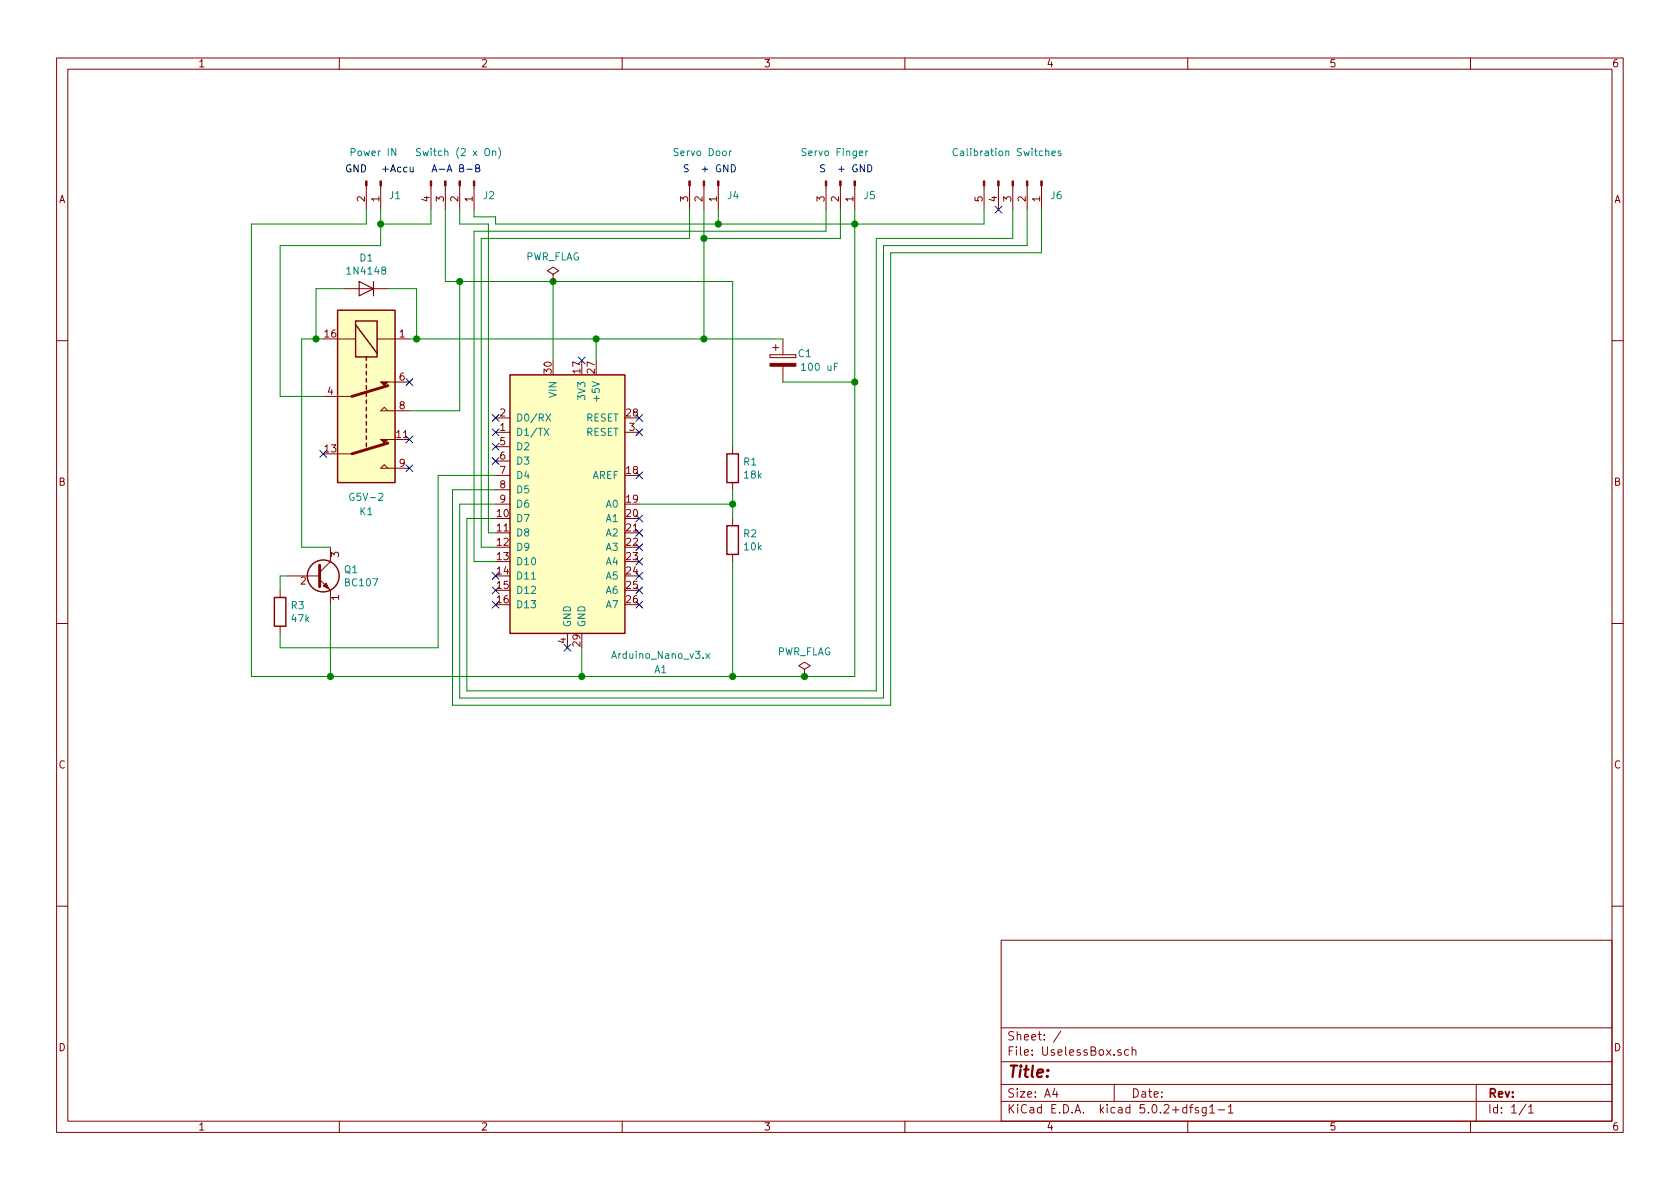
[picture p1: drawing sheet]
EESchema Schematic File Version 4
LIBS:UselessBox-cache
EELAYER 26 0
EELAYER END
$Descr A4 11693 8268
encoding utf-8
Sheet 1 1
Title ""
Date ""
Rev ""
Comp ""
Comment1 ""
Comment2 ""
Comment3 ""
Comment4 ""
$EndDescr
$Comp
L UselessBox-rescue:Arduino_Nano_v3.x-MCU_Module A1
U 1 1
P 3950 3500
F 0 "A1" H 4600 2350 50  0000 C CNN
F 1 "Arduino_Nano_v3.x" H 4600 2450 50  0000 C CNN
F 2 "Module:Arduino_Nano" H 4100 2550 50  0001 L CNN
F 3 "http://www.mouser.com/pdfdocs/Gravitech_Arduino_Nano3_0.pdf" H 3950 2500 50  0001 C CNN
	1    3950 3500
	1    0    0    -1  
$EndComp
$Comp
L Connector:Conn_01x02_Male J1
U 1 1
P 2650 1250
F 0 "J1" V 2750 1350 50  0000 C CNN
F 1 "Power IN" V 2450 1200 50  0000 C CNN
F 2 "Connector_PinHeader_2.54mm:PinHeader_1x02_P2.54mm_Vertical" H 2650 1250 50  0001 C CNN
F 3 "~" H 2650 1250 50  0001 C CNN
	1    2650 1250
	0    1    1    0   
$EndComp
$Comp
L Connector:Conn_01x03_Male J4
U 1 1
P 4900 1250
F 0 "J4" V 5000 1500 50  0000 R CNN
F 1 "Servo Door" V 4700 1450 50  0000 R CNN
F 2 "Connector_PinHeader_2.54mm:PinHeader_1x03_P2.54mm_Vertical" H 4900 1250 50  0001 C CNN
F 3 "~" H 4900 1250 50  0001 C CNN
	1    4900 1250
	0    1    1    0   
$EndComp
$Comp
L Connector:Conn_01x03_Male J5
U 1 1
P 5850 1250
F 0 "J5" V 5950 1500 50  0000 R CNN
F 1 "Servo Finger" V 5650 1450 50  0000 R CNN
F 2 "Connector_PinHeader_2.54mm:PinHeader_1x03_P2.54mm_Vertical" H 5850 1250 50  0001 C CNN
F 3 "~" H 5850 1250 50  0001 C CNN
	1    5850 1250
	0    1    1    0   
$EndComp
$Comp
L Connector:Conn_01x05_Male J6
U 1 1
P 7050 1250
F 0 "J6" V 7150 1600 50  0000 R CNN
F 1 "Calibration Switches" V 6850 1600 50  0000 R CNN
F 2 "Connector_PinHeader_2.54mm:PinHeader_1x05_P2.54mm_Vertical" H 7050 1250 50  0001 C CNN
F 3 "~" H 7050 1250 50  0001 C CNN
	1    7050 1250
	0    1    1    0   
$EndComp
$Comp
L Connector:Conn_01x04_Male J2
U 1 1
P 3200 1250
F 0 "J2" V 3300 1500 50  0000 R CNN
F 1 "Switch (2 x On)" V 3000 1550 50  0000 R CNN
F 2 "Connector_PinHeader_2.54mm:PinHeader_1x04_P2.54mm_Vertical" H 3200 1250 50  0001 C CNN
F 3 "~" H 3200 1250 50  0001 C CNN
	1    3200 1250
	0    1    1    0   
$EndComp
$Comp
L Device:CP C1
U 1 1
P 5450 2500
F 0 "C1" H 5550 2550 50  0000 L CNN
F 1 "100 uF" H 5568 2455 50  0000 L CNN
F 2 "Capacitor_THT:CP_Radial_D6.3mm_P2.50mm" H 5488 2350 50  0001 C CNN
F 3 "~" H 5450 2500 50  0001 C CNN
	1    5450 2500
	1    0    0    -1  
$EndComp
$Comp
L Transistor_BJT:BC107 Q1
U 1 1
P 2200 4000
F 0 "Q1" H 2391 4046 50  0000 L CNN
F 1 "BC107" H 2391 3955 50  0000 L CNN
F 2 "Package_TO_SOT_THT:TO-18-3" H 2400 3925 50  0001 L CIN
F 3 "http://www.b-kainka.de/Daten/Transistor/BC108.pdf" H 2200 4000 50  0001 L CNN
	1    2200 4000
	1    0    0    -1  
$EndComp
$Comp
L Device:R R1
U 1 1
P 5100 3250
F 0 "R1" H 5170 3296 50  0000 L CNN
F 1 "18k" H 5170 3205 50  0000 L CNN
F 2 "Resistor_THT:R_Axial_DIN0204_L3.6mm_D1.6mm_P7.62mm_Horizontal" V 5030 3250 50  0001 C CNN
F 3 "~" H 5100 3250 50  0001 C CNN
	1    5100 3250
	1    0    0    -1  
$EndComp
$Comp
L Device:R R2
U 1 1
P 5100 3750
F 0 "R2" H 5170 3796 50  0000 L CNN
F 1 "10k" H 5170 3705 50  0000 L CNN
F 2 "Resistor_THT:R_Axial_DIN0204_L3.6mm_D1.6mm_P7.62mm_Horizontal" V 5030 3750 50  0001 C CNN
F 3 "~" H 5100 3750 50  0001 C CNN
	1    5100 3750
	1    0    0    -1  
$EndComp
$Comp
L Device:R R3
U 1 1
P 1950 4250
F 0 "R3" H 2020 4296 50  0000 L CNN
F 1 "47k" H 2020 4205 50  0000 L CNN
F 2 "Resistor_THT:R_Axial_DIN0204_L3.6mm_D1.6mm_P7.62mm_Horizontal" V 1880 4250 50  0001 C CNN
F 3 "~" H 1950 4250 50  0001 C CNN
	1    1950 4250
	1    0    0    -1  
$EndComp
$Comp
L Relay:G5V-2 K1
U 1 1
P 2550 2750
F 0 "K1" V 3350 2750 50  0000 C CNN
F 1 "G5V-2" V 3250 2750 50  0000 C CNN
F 2 "Relay_THT:Relay_DPDT_Omron_G5V-2" H 3200 2700 50  0001 L CNN
F 3 "http://omronfs.omron.com/en_US/ecb/products/pdf/en-g5v_2.pdf" H 2350 2750 50  0001 C CNN
	1    2550 2750
	0    1    1    0   
$EndComp
$Comp
L Diode:1N4148 D1
U 1 1
P 2550 2000
F 0 "D1" H 2550 2216 50  0000 C CNN
F 1 "1N4148" H 2550 2125 50  0000 C CNN
F 2 "Diode_THT:D_DO-35_SOD27_P7.62mm_Horizontal" H 2550 1825 50  0001 C CNN
F 3 "http://www.nxp.com/documents/data_sheet/1N4148_1N4448.pdf" H 2550 2000 50  0001 C CNN
	1    2550 2000
	-1   0    0    -1  
$EndComp
Text Label 2650 1200 0    50   ~ 0
+Accu
Text Label 2400 1200 0    50   ~ 0
GND
Wire Wire Line
	4050 4700 4050 4500
Wire Wire Line
	3200 1950 3850 1950
Wire Wire Line
	3850 1950 3850 2500
Wire Wire Line
	2550 1550 1750 1550
Wire Wire Line
	1750 1550 1750 4700
Wire Wire Line
	1750 4700 2300 4700
Wire Wire Line
	2650 1700 1950 1700
Wire Wire Line
	2850 2850 3200 2850
Wire Wire Line
	3200 2850 3200 1950
Wire Wire Line
	1950 2750 2250 2750
Wire Wire Line
	1950 1700 1950 2750
Wire Wire Line
	2850 2350 2900 2350
Wire Wire Line
	4150 2350 4150 2500
Wire Wire Line
	2300 3800 2100 3800
Wire Wire Line
	2100 3800 2100 2350
Wire Wire Line
	2100 2350 2200 2350
Wire Wire Line
	2300 4200 2300 4700
Connection ~ 2300 4700
Wire Wire Line
	3850 1950 5100 1950
Wire Wire Line
	5100 1950 5100 3100
Connection ~ 3850 1950
Wire Wire Line
	5100 3400 5100 3500
Wire Wire Line
	5100 3900 5100 4700
Wire Wire Line
	5100 4700 4050 4700
Connection ~ 4050 4700
Wire Wire Line
	5100 3500 4450 3500
Connection ~ 5100 3500
Wire Wire Line
	5100 3500 5100 3600
Wire Wire Line
	4150 2350 4900 2350
Wire Wire Line
	4900 2350 4900 1650
Connection ~ 4150 2350
Wire Wire Line
	4900 1650 5850 1650
Wire Wire Line
	5850 1650 5850 1450
Connection ~ 4900 1650
Wire Wire Line
	4900 1650 4900 1450
Wire Wire Line
	5000 1450 5000 1550
Wire Wire Line
	5950 1550 5950 1450
Wire Wire Line
	5100 4700 5600 4700
Wire Wire Line
	5950 4700 5950 2650
Connection ~ 5100 4700
Connection ~ 5950 1550
Wire Wire Line
	2900 2350 2900 2000
Wire Wire Line
	2900 2000 2700 2000
Connection ~ 2900 2350
Wire Wire Line
	2900 2350 4150 2350
Wire Wire Line
	2400 2000 2200 2000
Wire Wire Line
	2200 2000 2200 2350
Connection ~ 2200 2350
Wire Wire Line
	2200 2350 2250 2350
Connection ~ 5000 1550
Wire Wire Line
	4900 2350 5450 2350
Connection ~ 4900 2350
Wire Wire Line
	5450 2650 5950 2650
Connection ~ 5950 2650
Wire Wire Line
	4800 1650 4800 1450
Wire Wire Line
	3350 3800 3450 3800
Wire Wire Line
	3350 1650 3350 3800
Wire Wire Line
	3450 3900 3300 3900
Wire Wire Line
	3300 3900 3300 1600
Wire Wire Line
	3300 1600 5750 1600
Wire Wire Line
	5750 1600 5750 1450
Wire Wire Line
	3450 3700 3400 3700
Wire Wire Line
	3400 3700 3400 1550
Wire Wire Line
	5950 1550 6850 1550
Wire Wire Line
	6850 1550 6850 1450
Wire Wire Line
	3450 3600 3250 3600
Wire Wire Line
	3250 3600 3250 4800
Wire Wire Line
	3250 4800 6100 4800
Wire Wire Line
	6100 4800 6100 1650
Wire Wire Line
	7050 1650 7050 1450
Wire Wire Line
	7150 1700 6150 1700
Wire Wire Line
	6150 1700 6150 4850
Wire Wire Line
	6150 4850 3200 4850
Wire Wire Line
	3200 4850 3200 3500
Wire Wire Line
	3200 3500 3450 3500
Wire Wire Line
	3450 3400 3150 3400
Wire Wire Line
	3150 3400 3150 4900
Wire Wire Line
	3150 4900 6200 4900
Wire Wire Line
	6200 4900 6200 1750
Wire Wire Line
	6200 1750 7250 1750
Wire Wire Line
	2000 4000 1950 4000
Wire Wire Line
	1950 4000 1950 4100
Wire Wire Line
	1950 4400 1950 4500
Wire Wire Line
	1950 4500 3050 4500
Wire Wire Line
	3050 4500 3050 3300
Wire Wire Line
	3050 3300 3450 3300
NoConn ~ 2250 3150
NoConn ~ 2850 3250
NoConn ~ 2850 3050
NoConn ~ 2850 2650
Wire Wire Line
	2550 1550 2550 1450
Wire Wire Line
	5000 1550 5950 1550
Wire Wire Line
	5950 1550 5950 2650
Wire Wire Line
	3350 1650 4800 1650
Wire Wire Line
	6100 1650 7050 1650
Wire Wire Line
	7150 1450 7150 1700
Wire Wire Line
	7250 1450 7250 1750
NoConn ~ 6950 1450
NoConn ~ 3950 4500
NoConn ~ 4050 2500
NoConn ~ 4450 2900
NoConn ~ 4450 3000
NoConn ~ 4450 3300
NoConn ~ 4450 3600
NoConn ~ 4450 3700
NoConn ~ 4450 3800
NoConn ~ 4450 3900
NoConn ~ 4450 4000
NoConn ~ 4450 4100
NoConn ~ 4450 4200
NoConn ~ 3450 4200
NoConn ~ 3450 4100
NoConn ~ 3450 4000
NoConn ~ 3450 2900
NoConn ~ 3450 3000
NoConn ~ 3450 3100
NoConn ~ 3450 3200
Wire Wire Line
	2300 4700 4050 4700
$Comp
L power:PWR_FLAG #FLG0101
U 1 1
P 3850 1950
F 0 "#FLG0101" H 3850 2025 50  0001 C CNN
F 1 "PWR_FLAG" H 3850 2124 50  0000 C CNN
F 2 "" H 3850 1950 50  0001 C CNN
F 3 "~" H 3850 1950 50  0001 C CNN
	1    3850 1950
	1    0    0    -1  
$EndComp
$Comp
L power:PWR_FLAG #FLG0102
U 1 1
P 5600 4700
F 0 "#FLG0102" H 5600 4775 50  0001 C CNN
F 1 "PWR_FLAG" H 5600 4874 50  0000 C CNN
F 2 "" H 5600 4700 50  0001 C CNN
F 3 "~" H 5600 4700 50  0001 C CNN
	1    5600 4700
	1    0    0    -1  
$EndComp
Connection ~ 5600 4700
Wire Wire Line
	5600 4700 5950 4700
Wire Wire Line
	2650 1450 2650 1550
Wire Wire Line
	2650 1550 3000 1550
Wire Wire Line
	3000 1550 3000 1450
Connection ~ 2650 1550
Wire Wire Line
	2650 1550 2650 1700
Wire Wire Line
	3200 1950 3100 1950
Wire Wire Line
	3100 1950 3100 1450
Connection ~ 3200 1950
Wire Wire Line
	3400 1550 3200 1550
Wire Wire Line
	3200 1550 3200 1450
Wire Wire Line
	3450 1550 3450 1500
Wire Wire Line
	3450 1500 3300 1500
Wire Wire Line
	3300 1500 3300 1450
Wire Wire Line
	3450 1550 5000 1550
Text Notes 3000 1200 0    50   ~ 0
A-A B-B
Text Notes 4750 1200 0    50   ~ 0
S  + GND
Text Notes 5700 1200 0    50   ~ 0
S  + GND
$EndSCHEMATC
